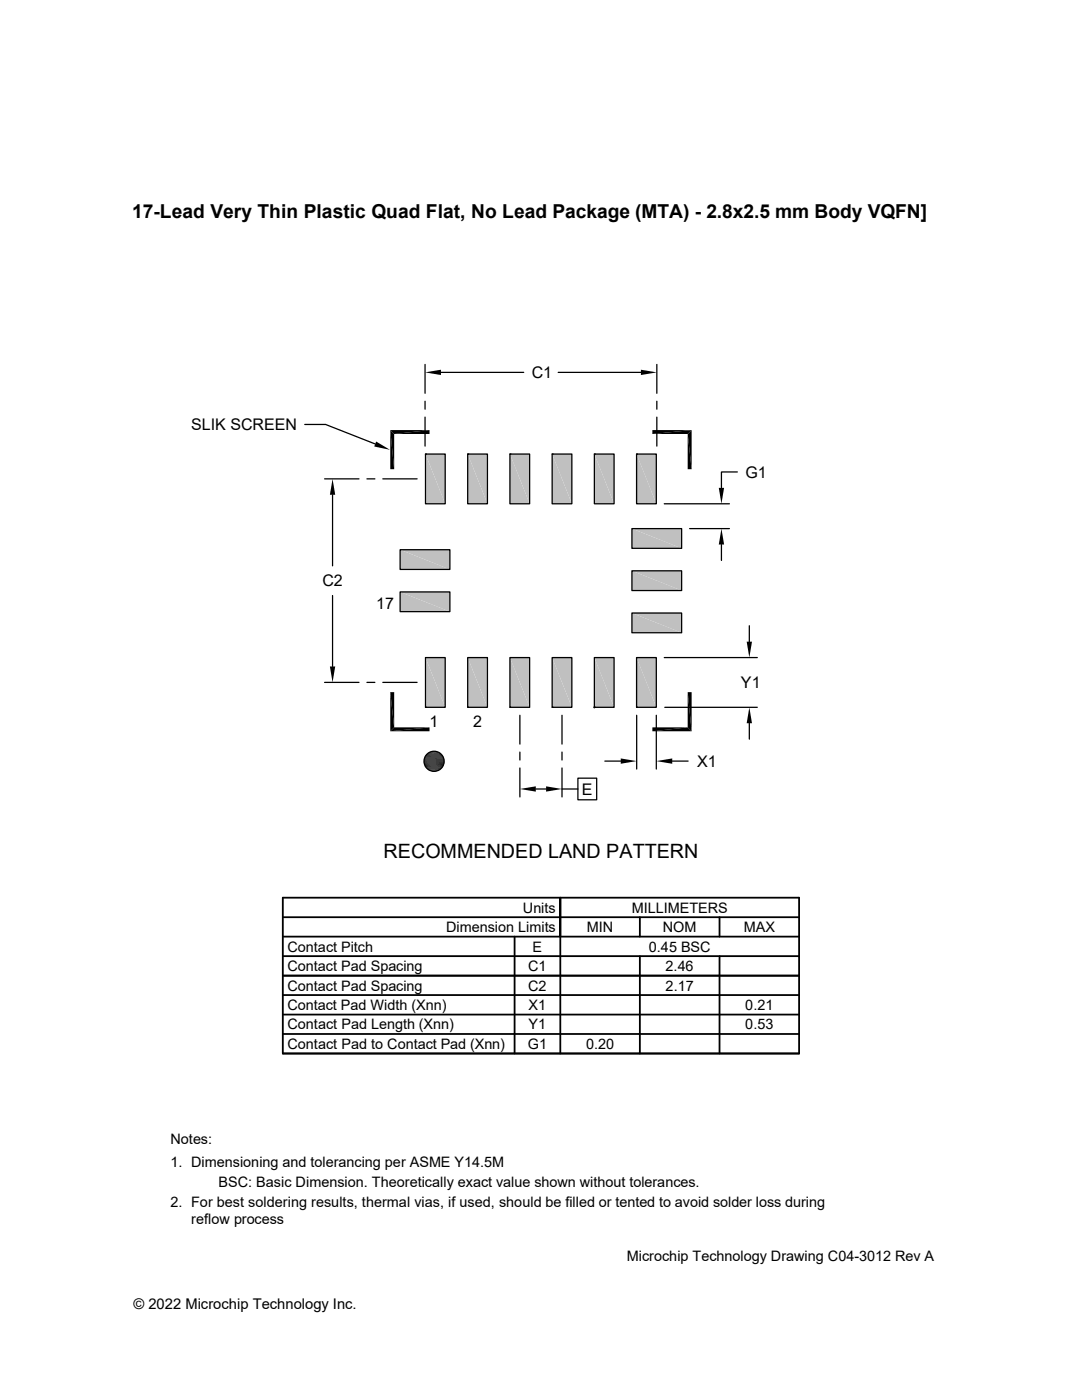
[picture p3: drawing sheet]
<svg xmlns="http://www.w3.org/2000/svg" width="216mm" height="279mm" viewBox="0 0 216 279" stroke-linecap="round" stroke-linejoin="round" font-family="sans-serif">
<g fill="#c0c0c0">
<path d="M127 90.6l4 9.9h-4z"/>
<path d="M127 90.6h4v9.9z"/>
<path d="M118.6 90.6l3.9 9.9h-3.9z"/>
<path d="M118.6 90.6h3.9v9.9z"/>
<path d="M110.2 90.6l3.9 9.9h-3.9z"/>
<path d="M110.2 90.6h3.9v9.9z"/>
<path d="M101.7 90.6l4 9.9h-4z"/>
<path d="M101.7 90.6h4v9.9z"/>
<path d="M93.3 90.6l4 9.9h-4z"/>
<path d="M93.3 90.6h4v9.9z"/>
<path d="M84.9 90.6l3.9 9.9h-3.9z"/>
<path d="M84.9 90.6h3.9v9.9z"/>
<path d="M126.1 105.5l9.9 3.9h-9.9z"/>
<path d="M126.1 105.5h9.9v3.9z"/>
<path d="M79.8 109.7l10 3.9h-10z"/>
<path d="M79.8 109.7h10v3.9z"/>
<path d="M126.1 113.9l9.9 4h-9.9z"/>
<path d="M126.1 113.9h9.9v4z"/>
<path d="M79.8 118.1l10 4h-10z"/>
<path d="M79.8 118.1h10v4z"/>
<path d="M126.1 122.3l9.9 4h-9.9z"/>
<path d="M126.1 122.3h9.9v4z"/>
<path d="M127 131.2l4 10h-4z"/>
<path d="M127 131.2h4v10z"/>
<path d="M118.6 131.2l3.9 10h-3.9z"/>
<path d="M118.6 131.2h3.9v10z"/>
<path d="M110.2 131.2l3.9 10h-3.9z"/>
<path d="M110.2 131.2h3.9v10z"/>
<path d="M101.7 131.2l4 10h-4z"/>
<path d="M101.7 131.2h4v10z"/>
<path d="M93.3 131.2l4 10h-4z"/>
<path d="M93.3 131.2h4v10z"/>
<path d="M84.9 131.2l3.9 10h-3.9z"/>
<path d="M84.9 131.2h3.9v10z"/>
</g>
<g fill="none" stroke="#000" stroke-width=".25">
<path d="M84.8 72.7v5.8M88 74.3h16.5M111.4 74.3h16.5M131.1 72.7v5.8M60.8 84.7h4.2l9.9 3.9M64.8 95.6h6.8M66.4 98.7v14.2M73.2 95.6h1.6M76.4 95.6h6.8M84.8 80.1v1.6M84.8 83.2v5.8M84.9 90.6h3.9v9.9h-3.9z"/>
<path d="M84.9 90.6h.1M93.3 90.6h4v9.9h-4zM93.3 90.6h.1M101.7 90.6h4v9.9h-4zM101.7 90.6h.1M110.2 90.6h3.9v9.9h-3.9zM110.2 90.6h.1M118.6 90.6h3.9v9.9h-3.9zM118.6 90.6h.1M127 90.6h4v9.9h-4zM127 90.6h.1M131.1 80.1v1.6"/>
<path d="M131.1 83.2v5.8M147.1 94.2h-3.1v3.2M66.4 118.9v14.1M79.8 118.1h10v4h-10zM79.8 109.7h10v3.9h-10zM126.1 113.9h9.9v4h-9.9zM126.1 105.5h9.9v3.9h-9.9zM132.5 100.5h13M137.6 105.5h7.9M144 108.7v3.1M64.8 136.2h6.8M73.2 136.2h1.6"/>
<path d="M76.4 136.2h6.8M84.9 131.2h3.9v10h-3.9zM93.3 131.2h4v10h-4zM101.7 131.2h4v10h-4zM110.2 131.2h3.9v10h-3.9zM118.6 131.2h3.9v10h-3.9zM126.1 122.3h9.9v4h-9.9zM127 131.2h4v10h-4zM132.5 131.2h18.6M149.5 124.9v3.2M84.9 141.2h.1M93.3 141.2h.1"/>
<path d="M101.7 141.2h.1M103.7 142.7v5.8M103.7 150.1v1.6M103.7 153.3v5.7M106.9 157.5h2.1M110.2 141.2h.1M112.1 142.7v5.8M112.1 150.1v1.6M112.1 153.3v5.7M112.1 157.5h3.2M115.3 155.3h3.8v4.3h-3.8zM118.6 141.2h.1"/>
<path d="M120.7 151.9h3.2M127 141.2h.1M127 142.7v10.8M131 142.7v10.8M132.7 141.2h18.4M134.1 151.9h3.2M149.5 144.3v3.2"/>
<circle cx="86.6" cy="151.9" r="2.01"/>
<circle cx="118.6" cy="141.2" r=".08"/>
</g>
<g fill="none" stroke="#000" stroke-width=".36">
<path d="M56.4 179.2h103v31h-103zM56.4 190.8h103zM56.4 183h103M56.4 198.6h103M56.4 186.9h103M56.4 194.7h103M102.7 186.9v23.3M111.8 186.9v-7.7v31M127.7 183v3.9M127.7 190.8v19.4M143.6 183v3.9M143.6 190.8v19.4"/>
<path d="M56.4 202.5h103M56.4 206.4h103"/>
</g>
<g fill="#000">
<path d="M84.8 74.3l3.2-.5v1zM127.9 73.8l3.2 .5-3.2 .5zM66.4 95.6l.5 3.1h-1.1zM75.1 88.1l2.7 1.7-3.1-.7zM77.9 85.8l.8 7.8h-.8zM77.9 85.8l.8 .8v7zM78.7 86.6l7-.8v.8zM77.9 85.8h7.8l-7 .8zM130.2 85.8h7.8l-7.8 .8zM130.2 86.6l7.8-.8-.8 .8zM137.2 86.6l.8 7h-.8zM137.2 86.6l.8-.8v7.8z"/>
<path d="M143.4 97.4h1.1l-.5 3.1zM144 105.5l.5 3.2h-1.1zM65.8 133h1.1l-.5 3.2zM149 128.1h1.1l-.6 3.1zM77.9 138.1l.8 7.1-.8 .7zM77.9 138.1h.8v7.1zM85.6 153.7l1.9 .1zM77.9 145.9l7.8-.7v.7zM77.9 145.9l.8-.7h7zM85.8 150.1l1.8 .1zM85.8 153.8l1.4 .1zM85.8 153.8h1.7z"/>
<path d="M85.8 150.1h1.7zM86 150l1.5 .1zM86 153.9h1.1zM86 153.9h1.2zM86 150h1.2zM86.2 150h1zM86.2 153.9h.6zM86.2 153.9h.9zM86.2 150h.9zM86.3 149.9l.8 .1zM86.3 153.9h.5zM86.3 149.9h.5z"/>
<path d="M103.7 157.5l3.2-.6v1.1zM109 156.9l3.1 .6-3.1 .5zM123.9 151.4l3.1 .5-3.1 .5zM130.2 145.2h7l-7 .7zM130.2 145.9l7-.7 .8 .7zM131 151.9l3.1-.5v1zM137.2 138.1l.8 7.8-.8-.7zM137.2 138.1h.8v7.8zM149.5 141.2l.6 3.1h-1.1z"/>
</g>
<g fill="none" stroke="#000" stroke-width=".2">
<path d="M84.6 151.6h4M84.6 151.8h4M84.6 152h4M84.6 152.2h4M84.6 151.5h4M84.6 152.4h4M84.7 152.6h3.9M84.7 151.3h3.9M84.8 151.1h3.7M84.8 152.8h3.7M84.8 153h3.6M84.8 150.9h3.6"/>
<path d="M84.9 153.1h3.4M84.9 150.8h3.4M85 153.3h3.2M85 150.6h3.2M85.2 153.4h2.9M85.2 150.5h2.9M85.3 150.3h2.6M85.3 153.5h2.6M85.4 150.2h2.4M85.4 153.6h2.4M85.6 150.1h2M85.6 153.7h2"/>
</g>
<text font-size="3.9" x="76.5" y="171.1">RECOMMENDED LAND PATTERN</text>
<text font-size="3.8" x="26.4" y="43.5">17-Lead Very Thin Plastic Quad Flat, No Lead Package (MTA) - 2.8x2.5 mm Body VQFN]</text>
<g font-size="3.2">
<text x="106.1" y="75.4">C1</text>
<text x="38.2" y="85.8">SLIK SCREEN</text>
<text x="148.7" y="95.3">G1</text>
<text x="64.3" y="117">C2</text>
<text x="75.1" y="121.5">17</text>
<text x="147.8" y="137.3">Y1</text>
<text x="85.7" y="145.1">1</text>
<text x="94.4" y="145.1">2</text>
<text x="139.1" y="153">X1</text>
<text x="116.1" y="158.6">E</text>
</g>
<g font-size="2.9">
<text x="104.3" y="182.1">Units</text>
<text x="126" y="182.1">MILLIMETERS</text>
<text x="57.3" y="189.9">Contact Pitch</text>
<text x="89" y="186">Dimension Limits</text>
<text x="106.3" y="189.9">E</text>
<text x="117.1" y="186">MIN</text>
<text x="129.5" y="189.9">0.45 BSC</text>
<text x="132.3" y="186">NOM</text>
<text x="148.4" y="186">MAX</text>
<text x="57.3" y="197.7">Contact Pad Spacing</text>
<text x="57.3" y="193.8">Contact Pad Spacing</text>
<text x="105.4" y="197.7">C2</text>
<text x="105.4" y="193.8">C1</text>
<text x="132.8" y="193.8">2.46</text>
<text x="132.8" y="197.7">2.17</text>
<text x="57.3" y="201.6">Contact Pad Width (Xnn)</text>
<text x="105.5" y="201.6">X1</text>
<text x="148.7" y="201.6">0.21</text>
<text x="57.3" y="209.3">Contact Pad to Contact Pad (Xnn)</text>
<text x="57.3" y="205.4">Contact Pad Length (Xnn)</text>
<text x="105.3" y="209.3">G1</text>
<text x="105.5" y="205.4">Y1</text>
<text x="116.9" y="209.3">0.20</text>
<text x="148.7" y="205.4">0.53</text>
<text x="34" y="228.3">Notes:</text>
<text x="34" y="232.9">1. Dimensioning and tolerancing per ASME Y14.5M</text>
<text x="43.6" y="236.9">BSC: Basic Dimension. Theoretically exact value shown without tolerances.</text>
<text x="34" y="241">2. For best soldering results, thermal vias, if used, should be filled or tented to avoid solder loss during</text>
<text x="38.1" y="244.3">reflow process</text>
<text x="125.1" y="251.7">Microchip Technology Drawing C04-3012 Rev A</text>
<text x="26.6" y="261.3">© 2022 Microchip Technology Inc.</text>
</g>
</svg>
